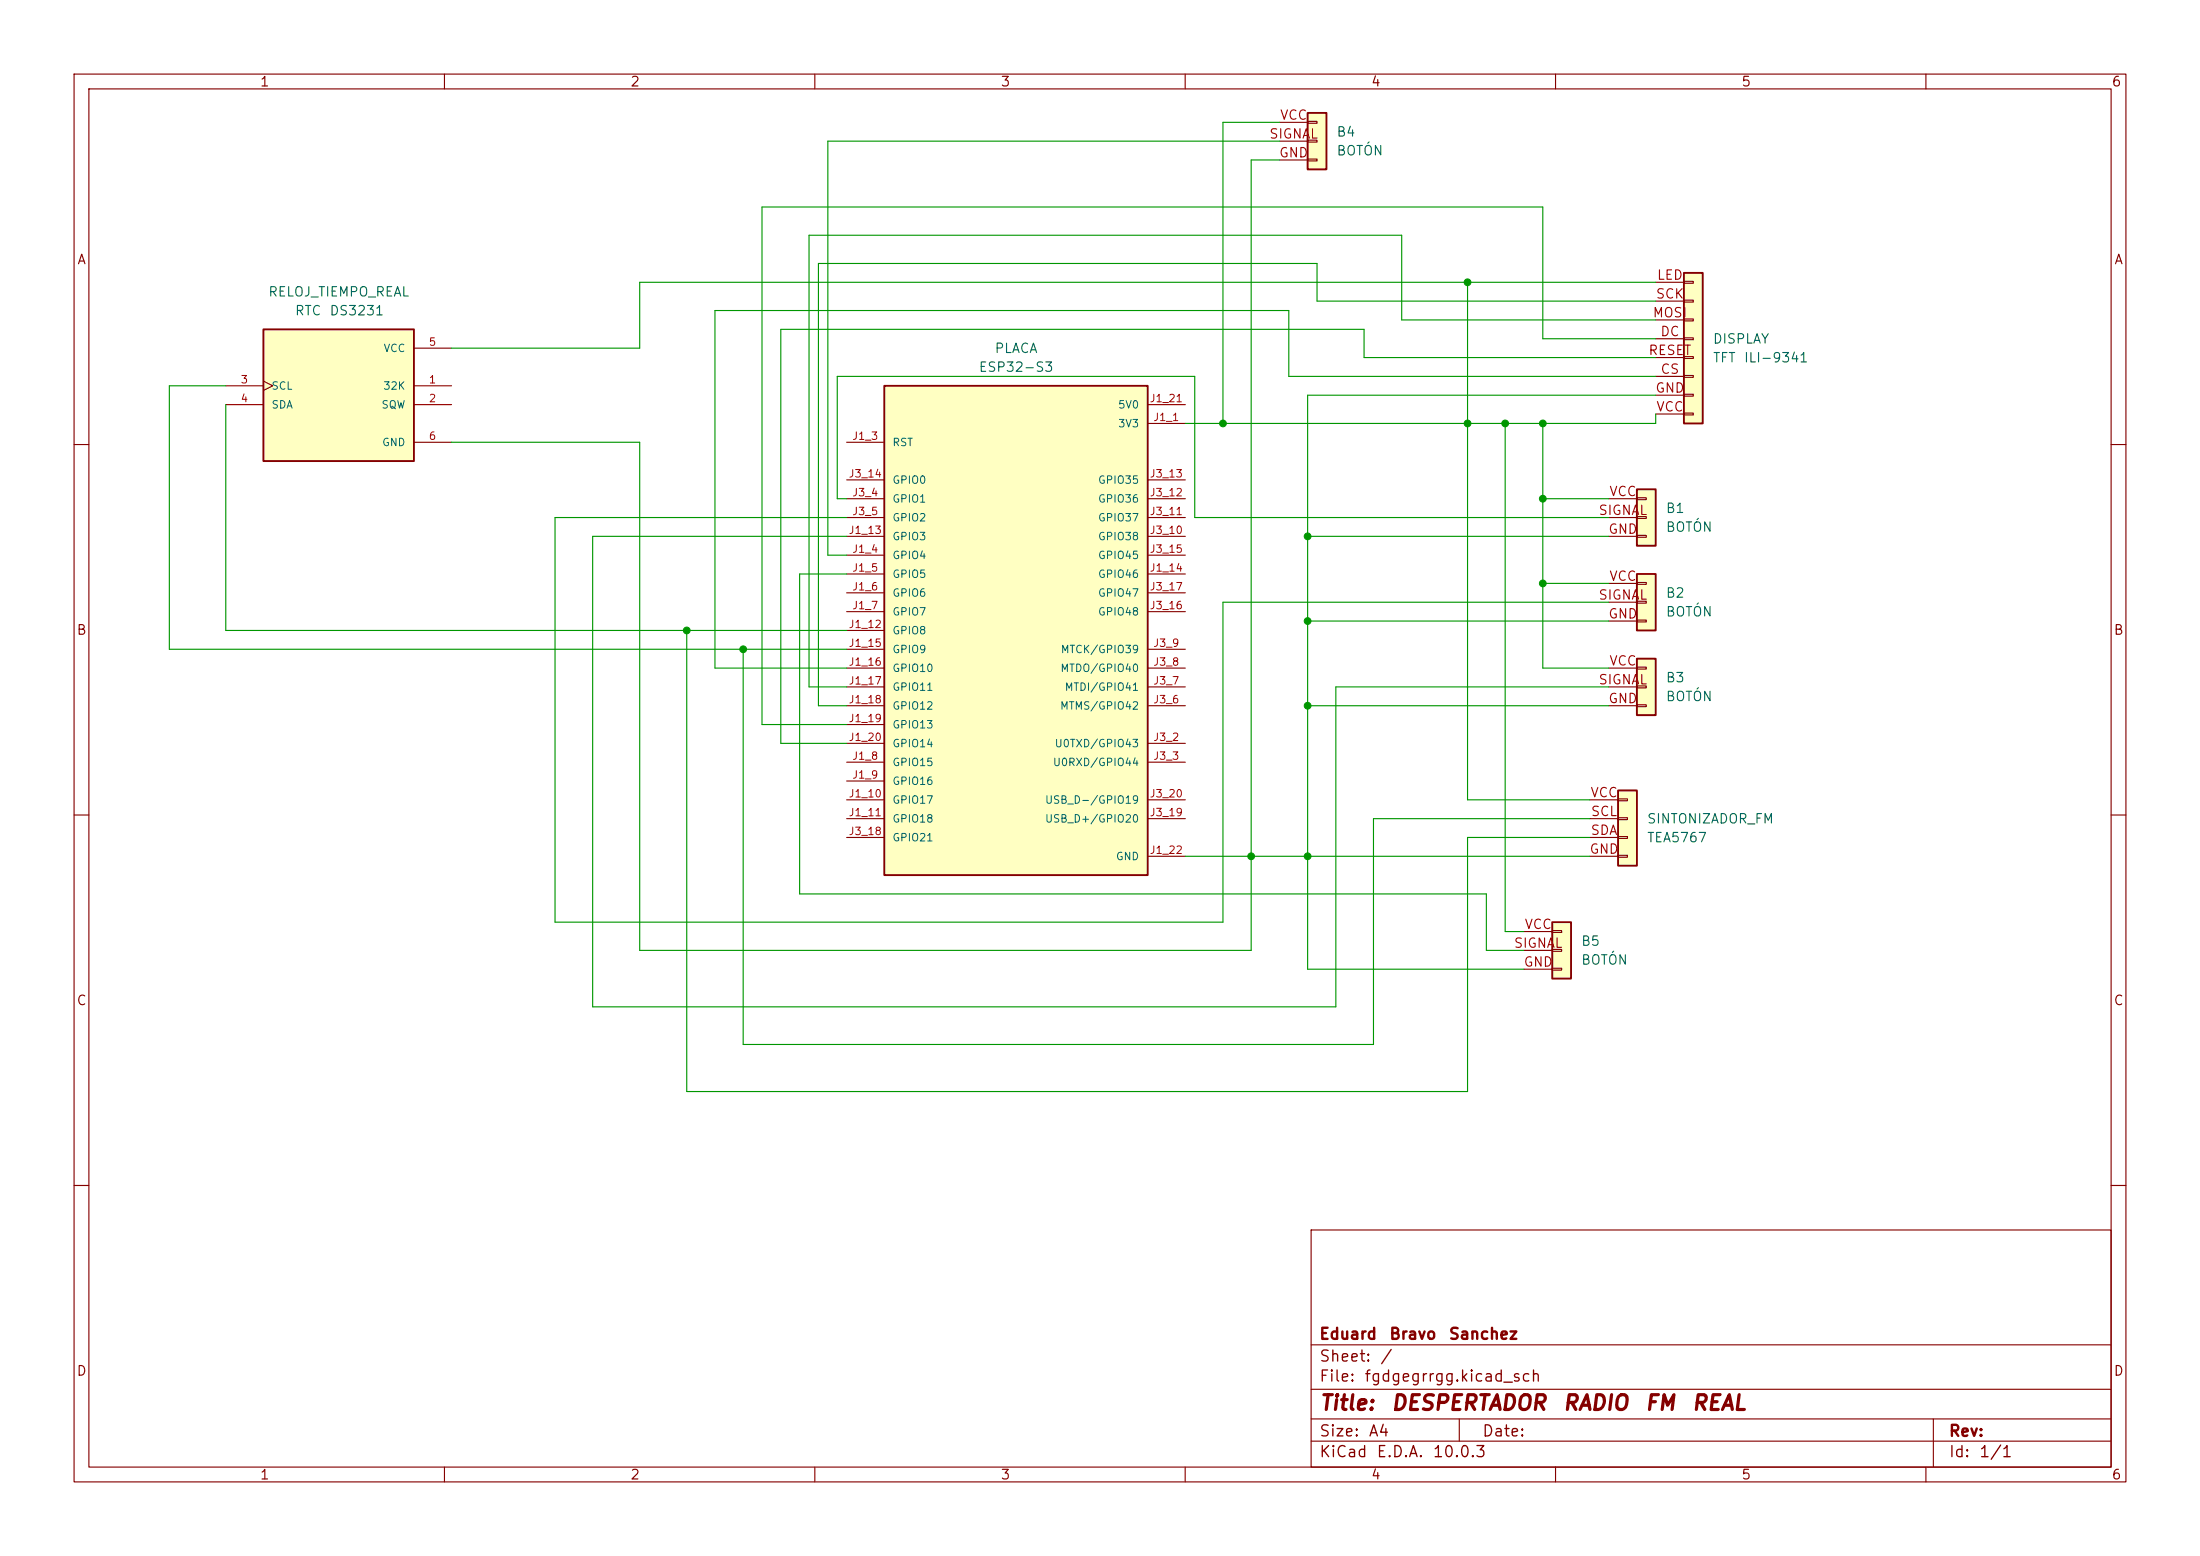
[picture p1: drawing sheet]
<svg xmlns="http://www.w3.org/2000/svg" width="297mm" height="210mm" viewBox="0 0 297 210" stroke-linecap="round" stroke-linejoin="round" font-family="sans-serif">
<g fill="none" stroke="#840000" stroke-width=".15">
<path d="M10 10h277v190h-277zM12 12h273v186h-273zM60 10v2M110 10v2M160 10v2M210 10v2M260 10v2M10 60h2M285 60h2M10 110h2M285 110h2M10 160h2"/>
<path d="M177 166h108v32h-108zM285 160h2M60 198v2M110 198v2M160 198v2M177 194.5h108M177 191.5h108M177 187.5h108M177 181.5h108M197 191.5v3M210 198v2M260 198v2"/>
<path d="M261 191.5v6.5"/>
</g>
<path d="M221 66h2.5v7.7h-2.5z" fill="#ffffc2"/>
<path d="M221 66h2.5v7.7h-2.5z" fill="none" stroke="#840000" stroke-width=".25"/>
<path d="M217.2 72.4h3.8M217.2 69.9h3.8M217.2 67.3h3.8M221 67.2h1.2v.2h-1.2zM221 69.7h1.2v.3h-1.2zM221 72.3h1.2v.2h-1.2z" fill="none" stroke="#840000" stroke-width=".15"/>
<path d="M35.6 44.5h20.3v17.7h-20.3z" fill="#ffffc2"/>
<path d="M35.6 44.5h20.3v17.7h-20.3z" fill="none" stroke="#840000" stroke-width=".25"/>
<path d="M30.5 52.1h5.1M30.5 54.6h5.1M35.6 51.4l1.2 .7-1.2 .6M55.9 52.1h5.1M55.9 54.6h5.1M55.9 47h5.1M55.9 59.7h5.1" fill="none" stroke="#840000" stroke-width=".15"/>
<path d="M209.5 124.5h2.6v7.6h-2.6z" fill="#ffffc2"/>
<path d="M209.5 124.5h2.6v7.6h-2.6z" fill="none" stroke="#840000" stroke-width=".25"/>
<path d="M205.7 130.8h3.8M205.7 128.3h3.8M205.7 125.7h3.8M209.5 125.6h1.3v.3h-1.3zM209.5 128.1h1.3v.3h-1.3zM209.5 130.7h1.3v.2h-1.3z" fill="none" stroke="#840000" stroke-width=".15"/>
<path d="M221 88.9h2.5v7.6h-2.5z" fill="#ffffc2"/>
<path d="M221 88.9h2.5v7.6h-2.5z" fill="none" stroke="#840000" stroke-width=".25"/>
<path d="M217.2 95.3h3.8M217.2 92.7h3.8M217.2 90.2h3.8M221 90h1.2v.3h-1.2zM221 92.6h1.2v.2h-1.2zM221 95.1h1.2v.3h-1.2z" fill="none" stroke="#840000" stroke-width=".15"/>
<path d="M221 77.5h2.5v7.6h-2.5z" fill="#ffffc2"/>
<path d="M221 77.5h2.5v7.6h-2.5z" fill="none" stroke="#840000" stroke-width=".25"/>
<path d="M217.2 78.7h3.8M221 78.6h1.2v.3h-1.2zM217.2 83.8h3.8M217.2 81.3h3.8M221 81.2h1.2v.2h-1.2zM221 83.7h1.2v.2h-1.2z" fill="none" stroke="#840000" stroke-width=".15"/>
<path d="M218.4 106.7h2.6v10.1h-2.6z" fill="#ffffc2"/>
<path d="M218.4 106.7h2.6v10.1h-2.6z" fill="none" stroke="#840000" stroke-width=".25"/>
<path d="M214.6 115.6h3.8M214.6 110.5h3.8M214.6 113h3.8M214.6 108h3.8M218.4 107.8h1.3v.3h-1.3zM218.4 110.4h1.3v.2h-1.3zM218.4 112.9h1.3v.3h-1.3zM218.4 115.4h1.3v.3h-1.3z" fill="none" stroke="#840000" stroke-width=".15"/>
<path d="M176.5 15.2h2.6v7.7h-2.6z" fill="#ffffc2"/>
<path d="M176.5 15.2h2.6v7.7h-2.6z" fill="none" stroke="#840000" stroke-width=".25"/>
<path d="M172.7 19.1h3.8M172.7 16.5h3.8M176.5 16.4h1.3v.2h-1.3zM176.5 18.9h1.3v.3h-1.3zM172.7 21.6h3.8M176.5 21.5h1.3v.2h-1.3z" fill="none" stroke="#840000" stroke-width=".15"/>
<path d="M227.3 36.8h2.6v20.4h-2.6z" fill="#ffffc2"/>
<path d="M227.3 36.8h2.6v20.4h-2.6z" fill="none" stroke="#840000" stroke-width=".25"/>
<g fill="none" stroke="#840000" stroke-width=".15">
<path d="M223.5 38.1h3.8M227.3 38h1.3v.2h-1.3zM223.5 50.8h3.8M223.5 45.7h3.8M223.5 53.3h3.8M223.5 43.2h3.8M223.5 48.3h3.8M223.5 40.6h3.8M223.5 55.9h3.8M227.3 40.5h1.3v.3h-1.3zM227.3 43.1h1.3v.2h-1.3zM227.3 45.6h1.3v.2h-1.3z"/>
<path d="M227.3 48.1h1.3v.3h-1.3zM227.3 50.7h1.3v.2h-1.3zM227.3 53.2h1.3v.3h-1.3zM227.3 55.8h1.3v.2h-1.3z"/>
</g>
<path d="M119.4 52.1h35.5v66h-35.5z" fill="#ffffc2"/>
<path d="M119.4 52.1h35.5v66h-35.5z" fill="none" stroke="#840000" stroke-width=".25"/>
<g fill="none" stroke="#840000" stroke-width=".15">
<path d="M114.3 59.7h5.1M154.9 57.2h5.1M154.9 54.6h5.1M114.3 74.9h5.1M114.3 77.5h5.1M114.3 72.4h5.1M114.3 67.3h5.1M114.3 69.9h5.1M114.3 64.8h5.1M154.9 74.9h5.1M154.9 77.5h5.1M154.9 72.4h5.1"/>
<path d="M154.9 67.3h5.1M154.9 69.9h5.1M154.9 64.8h5.1M114.3 80h5.1M114.3 82.6h5.1M114.3 85.1h5.1M114.3 87.6h5.1M114.3 90.2h5.1M114.3 92.7h5.1M114.3 95.3h5.1M114.3 97.8h5.1M154.9 80h5.1"/>
<path d="M154.9 82.6h5.1M154.9 87.6h5.1M154.9 90.2h5.1M154.9 92.7h5.1M154.9 95.3h5.1M114.3 102.9h5.1M114.3 105.4h5.1M114.3 108h5.1M114.3 110.5h5.1M114.3 100.3h5.1M114.3 113h5.1M154.9 102.9h5.1"/>
<path d="M154.9 108h5.1M154.9 110.5h5.1M154.9 100.3h5.1M154.9 115.6h5.1"/>
</g>
<g fill="none" stroke="#009600" stroke-width=".15">
<path d="M172.7 19.1h-60.9v55.8h2.5M172.7 16.5h-7.6v40.7M172.7 21.6h-3.8v106.7h-82.5v-68.6h-25.4M198.1 38.1v69.9h16.5M223.5 38.1h-137.1v8.9h-25.4M30.5 52.1h-7.6v35.5h91.4M30.5 54.6v30.5h83.8M203.2 57.2v68.5h2.5M208.3 57.2v33h8.9M223.5 50.8h-49.5v-8.9h-77.5v48.3h17.8M223.5 40.6h-45.7v-5h-67.3v59.7h3.8M223.5 48.3h-39.4v-3.8h-78.7v55.8h8.9"/>
<path d="M223.5 45.7h-15.2v-17.8h-105.4v69.9h11.4M223.5 43.2h-34.3v-11.4h-80v60.9h5.1M223.5 53.3h-47v77.5h29.2M223.5 55.9v1.3h-63.5M114.3 77.5h-6.4v43.2h92.8v7.6h5M114.3 69.9h-39.4v54.6h90.2v-43.2h52.1M114.3 67.3h-1.3v-16.5h48.3v19.1h55.9M114.3 72.4h-34.3v63.5h100.3v-43.2h36.9M176.5 72.4h40.7M208.3 78.7h8.9M208.3 67.3h8.9M92.7 85.1v62.2h105.4v-34.3h16.5"/>
<path d="M100.3 87.6v53.4h85.1v-30.5h29.2M176.5 95.3h40.7M176.5 83.8h40.7M160 115.6h54.6"/>
</g>
<g fill="#009600" stroke="#009600" stroke-width=".14">
<circle cx="168.9" cy="115.6" r=".46"/>
<circle cx="176.5" cy="115.6" r=".46"/>
<circle cx="208.3" cy="78.7" r=".46"/>
<circle cx="176.5" cy="95.3" r=".46"/>
<circle cx="176.5" cy="83.8" r=".46"/>
<circle cx="176.5" cy="72.4" r=".46"/>
<circle cx="208.3" cy="67.3" r=".46"/>
<circle cx="203.2" cy="57.2" r=".46"/>
<circle cx="198.1" cy="38.1" r=".46"/>
<circle cx="198.1" cy="57.2" r=".46"/>
<circle cx="208.3" cy="57.2" r=".46"/>
<circle cx="165.1" cy="57.2" r=".46"/>
<circle cx="92.7" cy="85.1" r=".46"/>
<circle cx="100.3" cy="87.6" r=".46"/>
</g>
<g font-size="2" fill="#840000">
<text x="178" y="190.8">Title:</text>
<text x="187.7" y="190.8">DESPERTADOR</text>
<text x="210.8" y="190.8">RADIO</text>
<text x="221.9" y="190.8">FM</text>
<text x="228.3" y="190.8">REAL</text>
</g>
<g font-size="1.5" fill="#840000">
<text x="178" y="184.2">Sheet:</text>
<text x="178" y="181.2">Eduard</text>
<text x="186.2" y="184.2">/</text>
<text x="187.5" y="181.2">Bravo</text>
<text x="195.5" y="181.2">Sanchez</text>
<text x="178" y="186.9">File:</text>
<text x="184.1" y="186.9">fgdgegrrgg.kicad_sch</text>
<text x="178" y="197.1">KiCad</text>
<text x="178" y="194.3">Size:</text>
<text x="184.7" y="194.3">A4</text>
<text x="185.7" y="197.1">E.D.A.</text>
<text x="193.3" y="197.1">10.0.3</text>
<text x="200" y="194.3">Date:</text>
<text x="263" y="194.3">Rev:</text>
<text x="263" y="197.1">Id:</text>
<text x="267.1" y="197.1">1/1</text>
</g>
<g font-size="1.3" fill="#840000">
<text x="35" y="12">1</text>
<text x="85" y="12">2</text>
<text x="135" y="12">3</text>
<text x="185" y="12">4</text>
<text x="235" y="12">5</text>
<text x="285" y="12">6</text>
<text x="10.3" y="36">A</text>
<text x="285.3" y="36">A</text>
<text x="10.3" y="86">B</text>
<text x="285.3" y="86">B</text>
<text x="10.3" y="136">C</text>
<text x="285.3" y="136">C</text>
<text x="10.3" y="186">D</text>
<text x="285.3" y="186">D</text>
<text x="35" y="200">1</text>
<text x="85" y="200">2</text>
<text x="135" y="200">3</text>
<text x="185" y="200">4</text>
<text x="235" y="200">5</text>
<text x="285" y="200">6</text>
</g>
<g font-size="1.3" fill="#a90000">
<text x="172.7" y="16.5">VCC</text>
<text x="171.3" y="19">SIGNAL</text>
<text x="172.6" y="21.6">GND</text>
<text x="223.4" y="40.6">SCK</text>
<text x="223.6" y="38.1">LED</text>
<text x="223" y="43.2">MOSI</text>
<text x="224.1" y="45.7">DC</text>
<text x="222.5" y="48.2">RESET</text>
<text x="223.4" y="53.3">GND</text>
<text x="224.1" y="50.8">CS</text>
<text x="223.5" y="55.9">VCC</text>
<text x="215.7" y="69.8">SIGNAL</text>
<text x="217.2" y="67.3">VCC</text>
<text x="217" y="72.4">GND</text>
<text x="215.7" y="81.3">SIGNAL</text>
<text x="217" y="83.8">GND</text>
<text x="217.2" y="78.7">VCC</text>
<text x="215.7" y="92.7">SIGNAL</text>
<text x="217" y="95.2">GND</text>
<text x="217.2" y="90.1">VCC</text>
<text x="214.6" y="107.9">VCC</text>
<text x="214.6" y="113">SDA</text>
<text x="214.7" y="110.5">SCL</text>
<text x="214.5" y="115.5">GND</text>
<text x="205.7" y="125.7">VCC</text>
<text x="204.3" y="128.2">SIGNAL</text>
<text x="205.6" y="130.8">GND</text>
</g>
<g font-size="1.3" fill="#006464">
<text x="180.3" y="18.8">B4</text>
<text x="180.3" y="21.3">BOTÓN</text>
<text x="36.1" y="40.3">RELOJ_TIEMPO_REAL</text>
<text x="39.7" y="42.9">RTC</text>
<text x="44.4" y="42.9">DS3231</text>
<text x="134.2" y="48">PLACA</text>
<text x="231.1" y="46.7">DISPLAY</text>
<text x="132" y="50.5">ESP32-S3</text>
<text x="231.1" y="49.2">TFT</text>
<text x="235.3" y="49.2">ILI-9341</text>
<text x="224.8" y="69.6">B1</text>
<text x="224.8" y="72.1">BOTÓN</text>
<text x="224.8" y="81">B2</text>
<text x="224.8" y="83.5">BOTÓN</text>
<text x="224.8" y="92.4">B3</text>
<text x="224.8" y="95">BOTÓN</text>
<text x="222.3" y="111.5">SINTONIZADOR_FM</text>
<text x="222.3" y="114">TEA5767</text>
<text x="213.4" y="128">B5</text>
<text x="213.4" y="130.5">BOTÓN</text>
</g>
<g font-size="1" fill="#006464">
<text x="51.7" y="47.8">VCC</text>
<text x="36.6" y="52.8">SCL</text>
<text x="51.7" y="52.8">32K</text>
<text x="36.6" y="55.4">SDA</text>
<text x="51.4" y="55.4">SQW</text>
<text x="150.9" y="57.9">3V3</text>
<text x="150.9" y="55.4">5V0</text>
<text x="51.5" y="60.5">GND</text>
<text x="120.4" y="60.5">RST</text>
<text x="120.4" y="65.5">GPIO0</text>
<text x="148.2" y="65.5">GPIO35</text>
<text x="120.4" y="68.1">GPIO1</text>
<text x="120.4" y="70.6">GPIO2</text>
<text x="148.2" y="70.6">GPIO37</text>
<text x="148.2" y="68.1">GPIO36</text>
<text x="120.4" y="75.7">GPIO4</text>
<text x="120.4" y="73.2">GPIO3</text>
<text x="148.2" y="73.2">GPIO38</text>
<text x="148.2" y="75.7">GPIO45</text>
<text x="120.4" y="78.2">GPIO5</text>
<text x="120.4" y="80.8">GPIO6</text>
<text x="120.4" y="83.3">GPIO7</text>
<text x="148.2" y="78.2">GPIO46</text>
<text x="148.2" y="83.3">GPIO48</text>
<text x="148.2" y="80.8">GPIO47</text>
<text x="120.4" y="85.9">GPIO8</text>
<text x="120.4" y="88.4">GPIO9</text>
<text x="143.1" y="88.4">MTCK/GPIO39</text>
<text x="120.4" y="90.9">GPIO10</text>
<text x="120.4" y="93.5">GPIO11</text>
<text x="143.1" y="90.9">MTDO/GPIO40</text>
<text x="143.7" y="93.5">MTDI/GPIO41</text>
<text x="120.4" y="96">GPIO12</text>
<text x="120.4" y="98.6">GPIO13</text>
<text x="120.4" y="101.1">GPIO14</text>
<text x="142.3" y="101.1">U0TXD/GPIO43</text>
<text x="143" y="96">MTMS/GPIO42</text>
<text x="120.4" y="103.6">GPIO15</text>
<text x="120.4" y="106.2">GPIO16</text>
<text x="142.1" y="103.6">U0RXD/GPIO44</text>
<text x="120.4" y="108.7">GPIO17</text>
<text x="120.4" y="111.3">GPIO18</text>
<text x="120.4" y="113.8">GPIO21</text>
<text x="141" y="111.3">USB_D+/GPIO20</text>
<text x="141" y="108.7">USB_D-/GPIO19</text>
<text x="150.6" y="116.3">GND</text>
</g>
<g font-size="1" fill="#a90000">
<text x="57.8" y="46.9">5</text>
<text x="32.4" y="52">3</text>
<text x="57.8" y="52">1</text>
<text x="32.4" y="54.5">4</text>
<text x="57.8" y="54.5">2</text>
<text x="57.8" y="59.6">6</text>
<text x="115" y="59.6">J1_3</text>
<text x="155.1" y="54.5">J1_21</text>
<text x="155.6" y="57.1">J1_1</text>
<text x="114.5" y="64.7">J3_14</text>
<text x="155.1" y="64.7">J3_13</text>
<text x="115" y="67.2">J3_4</text>
<text x="115" y="69.8">J3_5</text>
<text x="155.1" y="69.8">J3_11</text>
<text x="155.1" y="67.2">J3_12</text>
<text x="114.5" y="72.3">J1_13</text>
<text x="115" y="74.9">J1_4</text>
<text x="115" y="77.4">J1_5</text>
<text x="155.1" y="77.4">J1_14</text>
<text x="155.1" y="72.3">J3_10</text>
<text x="155.1" y="74.9">J3_15</text>
<text x="115" y="79.9">J1_6</text>
<text x="115" y="82.5">J1_7</text>
<text x="155.1" y="82.5">J3_16</text>
<text x="155.1" y="79.9">J3_17</text>
<text x="114.5" y="85">J1_12</text>
<text x="114.5" y="87.6">J1_15</text>
<text x="155.6" y="87.6">J3_9</text>
<text x="114.5" y="90.1">J1_16</text>
<text x="114.5" y="92.6">J1_17</text>
<text x="114.5" y="95.2">J1_18</text>
<text x="155.6" y="95.2">J3_6</text>
<text x="155.6" y="92.6">J3_7</text>
<text x="155.6" y="90.1">J3_8</text>
<text x="114.5" y="97.7">J1_19</text>
<text x="114.5" y="100.3">J1_20</text>
<text x="155.6" y="100.3">J3_2</text>
<text x="114.5" y="107.9">J1_10</text>
<text x="115" y="102.8">J1_8</text>
<text x="115" y="105.3">J1_9</text>
<text x="155.1" y="107.9">J3_20</text>
<text x="155.6" y="102.8">J3_3</text>
<text x="114.5" y="110.4">J1_11</text>
<text x="114.5" y="113">J3_18</text>
<text x="155.1" y="110.4">J3_19</text>
<text x="155.1" y="115.5">J1_22</text>
</g>
</svg>
